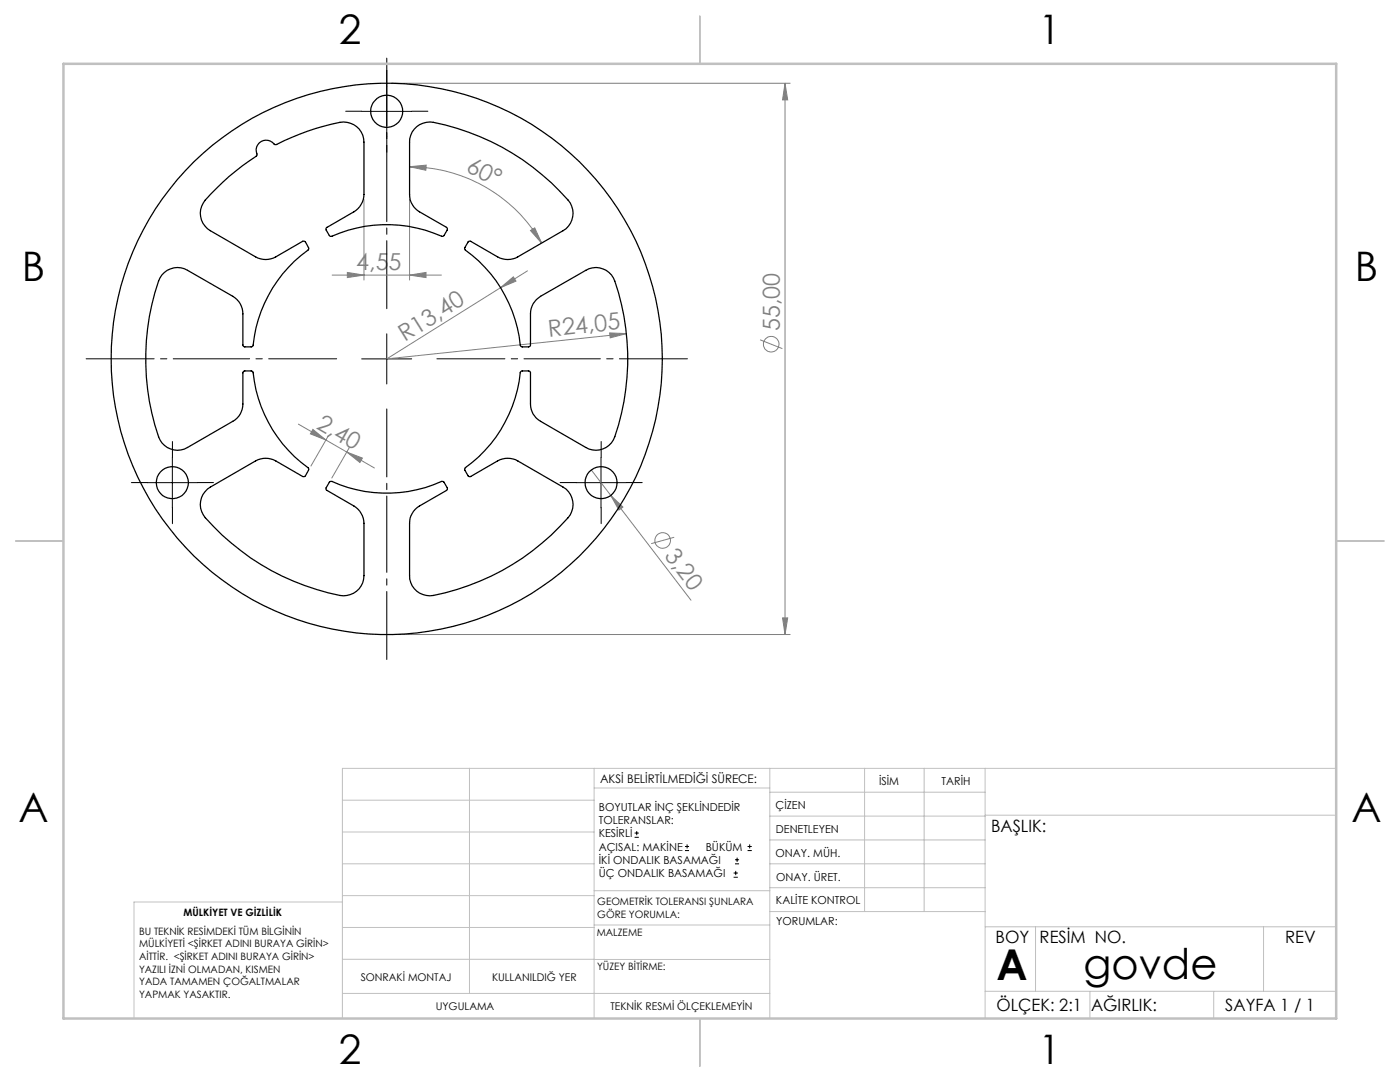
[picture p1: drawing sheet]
<svg xmlns="http://www.w3.org/2000/svg" width="279mm" height="216mm" viewBox="0 0 279 216" stroke-linecap="round" stroke-linejoin="round" font-family="sans-serif">
<g fill="none" stroke="#808080" stroke-width=".2">
<path d="M78.2 16.6h79.5M156.7 16.6l.5 3.3h-1zM156.7 16.6v110M72.6 39.8v16.1M81.7 33.3l3.4-.4-.1 1.1zM81.7 33.3a30.5 30.5 0 0 1 26.4 15.2M81.7 39.8v16.1M66.3 54.9h21.8M69.3 54.4l3.3 .5-3.3 .5zM81.7 54.9l3.3-.5v1zM99.9 57.4l2.5-2.2 .6 .9zM105.3 54l-28.1 17.6 47.8-5"/>
<path d="M105.9 46l.8-.5 1.4 3zM121.7 66.4l3.3 .2-3.2 .8zM151.7 67.8l4.4 1.8M59.5 84.6l15.2 8.8M62.4 85.7l2.7 2.1-3.2-1.2zM65.5 86.9l-3.4 6.1M69.2 90.2l3.1 1.2-.5 .9zM69.7 89.3l-3.5 6.1M118 93.8l3.9 5M121.9 98.8l2.4 2.4-.8 .6zM121.9 98.8l16 21M134.5 107.2l-4.5 1.3"/>
<path d="M78.2 126.6h79.5M156.2 123.3h1l-.5 3.3z"/>
<circle cx="153.9" cy="68.7" r="1.55"/>
<circle cx="132.3" cy="107.9" r="1.55"/>
</g>
<g fill="none" stroke="#000" stroke-width=".2">
<path d="M77.2 17.2v10M72.2 22.2h10M72.2 71.6h10M77.2 66.6v10M29.4 96.3h10M34.4 91.3v10M115 96.3h10M119.9 91.3v10M126.6 167.1h.9M126.6 166.2h.9M127.1 165.8v.9M136.7 169.7h.8"/>
<path d="M136.7 168.9h.8M137.1 168.5v.8M146.4 175h.8M146.4 174.2h.8M146.7 172.4h.8M146.7 171.6h.8M146.8 173.8v.8M147.1 171.1v.9M149.2 169.7h.8M149.2 168.9h.8M149.6 168.5v.8"/>
</g>
<path d="M67.2 71.6h-50M77.2 61.6v-50M87.2 71.6h50M77.2 81.6v50" fill="none" stroke="#000" stroke-width=".2" stroke-dasharray="15.2 1.3 1.3 1.3" stroke-dashoffset="1.7"/>
<path d="M77.2 17.2v-3.2M72.2 22.2h-3.2M77.2 27.2v3.2M82.2 22.2h3.2M29.4 96.3h-3.2M34.4 91.3v-3.2M39.4 96.3h3.2M115 96.3h-3.2M120 91.3v-3.2M125 96.3h3.2M34.4 101.3v3.2M120 101.3v3.2" fill="none" stroke="#000" stroke-width=".2" stroke-dasharray="15.2 1.3 1.3 1.3"/>
<g fill="none" stroke="#c0c0c0" stroke-width=".2">
<path d="M68.3 159.7h50.3M93.7 153.3v44.9M118.6 153.3v49.9M118.6 157.2h35M153.6 153.3v49.9M153.6 158.1h43M172.5 153.3v28.6M184.4 153.3v28.6M196.6 153.3v49.9M266.7 153.3h-198.4v49.9M68.3 178.7h50.3M68.3 172.4h50.3"/>
<path d="M68.3 166h50.3M68.3 180h-41.6v23.2M118.6 177.7h35M153.6 167.6h43M153.6 162.8h43M153.6 172.4h43M153.6 177.1h43M196.6 162.7h70.1M68.3 198.2h85.3M68.3 191.4l85.3 .1M68.3 185.1h50.3M118.6 184.6h35"/>
<path d="M153.6 181.9h43M196.6 197.8h70.1M196.6 184.9h70.1M206.7 184.9v12.9M217.5 197.8v5.4M242.2 197.8v5.4M252.2 184.9v12.9"/>
</g>
<path d="M139.7 3.2v9.5M3.1 107.9h9.6M266.7 107.9h9.5M139.7 203.2v9.6" fill="none" stroke="#c0c0c0" stroke-width=".25"/>
<path d="M12.7 12.7h254v190.5h-254z" fill="none" stroke="#c0c0c0" stroke-width=".5"/>
<g fill="#808080">
<path d="M121.7 66.4l3.3 .2-3.2 .8z"/>
<path d="M99.9 57.4l2.5-2.2 .6 .9z"/>
<path d="M121.9 98.8l2.4 2.4-.8 .6z"/>
<path d="M105.9 46l.8-.5 1.4 3zM81.7 33.3l3.4-.4-.1 1.1z"/>
<path d="M81.7 54.9l3.3-.5v1zM69.3 54.4l3.3 .5-3.3 .5z"/>
<path d="M156.7 16.6l.5 3.3h-1zM156.2 123.3h1l-.5 3.3z"/>
<path d="M62.4 85.7l2.7 2.1-3.2-1.2zM69.2 90.2l3.1 1.2-.5 .9z"/>
</g>
<g fill="none" stroke="#000" stroke-width=".25">
<path d="M51.8 28.5a2.27 2.27 0 0 1 3.1 .4h.2a49.7 49.7 0 0 1 13.4-4.6 4 4 0 0 1 4.1 4.1v10.4l-.1 1-.7 1.4-.8 .8-5.9 3.5v.4l.6 1.1 .3 .2a28 28 0 0 1 22.4 0l.9-1.4-.1-.3-5.5-3.2a4.1 4.1 0 0 1-2-3.5l.1-11.1a4 4 0 0 1 4.7-3.3 48 48 0 0 1 27.3 16.1 4.1 4.1 0 0 1-1.4 5.5l-9.1 5.3-1.5 .5h-1l-1-.3-5.9-3.4-.4 .1-.8 1.3v.2a27.4 27.4 0 0 1 11.2 19.4l.2 .1h1.5l.3-.3v-6.8l.5-1.5 .6-.8 .9-.7 9-5.2a4 4 0 0 1 5.8 2.2 47.3 47.3 0 0 1-.3 31.7 4 4 0 0 1-5.5 1.5l-9-5.2-.9-.7-.6-.8-.5-1.5v-6.8l-.3-.3h-1.5l-.2 .2a27.7 27.7 0 0 1-11.2 19.3v.3l.8 1.2 .4 .1 5.9-3.4 1-.2h1l1.5 .5 9.1 5.2a4 4 0 0 1 1 6.1 47.6 47.6 0 0 1-27.6 15.6 4 4 0 0 1-4.1-4l.1-11a4.1 4.1 0 0 1 1.9-2.9l5.5-3.2 .1-.5-.7-1.1-.3-.1a27.6 27.6 0 0 1-22.3 0l-.2 .1-.7 1.1v.5l5.9 3.4 .8 .8 .7 1.4 .1 1v10.5a4 4 0 0 1-4.8 3.9 47.7 47.7 0 0 1-27.2-16.1 4 4 0 0 1 1.4-5.5l9-5.2 1.5-.5h1.1l.9 .2 6 3.4 .5-.2 .6-1.2v-.2a27.3 27.3 0 0 1-11.2-19.3l-.2-.2h-1.4l-.3 .3-.1 6.8-.2 1.1-.5 .8-1.2 1.1-9.1 5.2a4 4 0 0 1-5.8-2.2 47.9 47.9 0 0 1 .3-31.6 4 4 0 0 1 5.5-1.6l9.1 5.2 1.2 1.1 .5 .9 .2 1 .1 6.8 .3 .3h1.4l.2-.1a27.5 27.5 0 0 1 11.2-19.4v-.2l-.6-1.2-.5-.2-6 3.4-.9 .3h-1.1l-1.5-.5-9-5.3a4 4 0 0 1-1-6.1 57.2 57.2 0 0 1 10.3-8.9v-.3a1.94 1.94 0 0 1 .5-2.2z"/>
<circle cx="77.2" cy="22.2" r="3.2"/>
<circle cx="77.2" cy="71.6" r="55"/>
<circle cx="34.4" cy="96.3" r="3.2"/>
<circle cx="120" cy="96.3" r="3.2"/>
</g>
<g font-size="8.5">
<text x="198.9" y="195.5">A</text>
<text x="216.3" y="195.4">govde</text>
</g>
<g font-size="8.1">
<text x="67.6" y="8.9">2</text>
<text x="207.3" y="8.9">1</text>
<text x="4.4" y="56.1">B</text>
<text x="270.4" y="56.1">B</text>
<text x="3.7" y="164.1">A</text>
<text x="269.7" y="164.1">A</text>
<text x="67.6" y="212.4">2</text>
<text x="207.3" y="212.4">1</text>
</g>
<g font-size="4.7" fill="#808080">
<text x="92.8" y="34.1" transform="rotate(27 92.8 34.1)">60°</text>
<text x="71.1" y="53.8">4,55</text>
<text x="80.8" y="68.3" transform="rotate(-32 80.8 68.3)">R13,40</text>
<text x="109.5" y="67.2" transform="rotate(-6 109.5 67.2)">R24,05</text>
<text x="155.6" y="66.1" transform="rotate(-90 155.6 66.1)">55,00</text>
<text x="63" y="85.4" transform="rotate(30 63 85.4)">2,40</text>
<text x="132.5" y="110.9" transform="rotate(53 132.5 110.9)">3,20</text>
</g>
<g font-size="3.4">
<text x="197.8" y="166">BAŞLIK:</text>
<text x="198.7" y="188.1">BOY</text>
<text x="207.5" y="188.1">RESİM NO.</text>
<text x="256.5" y="188.2">REV</text>
<text x="198.9" y="201.7">ÖLÇEK: 2:1</text>
<text x="217.7" y="201.8">AĞIRLIK:</text>
<text x="244.5" y="201.7">SAYFA 1 / 1</text>
</g>
<text font-size="2.4" x="119.8" y="156.2">AKSİ BELİRTİLMEDİĞİ SÜRECE:</text>
<g font-size="2.2">
<text x="119.5" y="161.8">BOYUTLAR İNÇ ŞEKLİNDEDİR</text>
<text x="154.8" y="161.4">ÇİZEN</text>
<text x="175.4" y="156.6">İSİM</text>
<text x="187.9" y="156.7">TARİH</text>
<text x="119.5" y="164.4">TOLERANSLAR:</text>
<text x="119.5" y="167.1">KESİRLİ</text>
<text x="154.9" y="166.3">DENETLEYEN</text>
<text x="119.5" y="169.7">AÇISAL: MAKİNE</text>
<text x="119.5" y="172.4">İKİ ONDALIK BASAMAĞI</text>
<text x="140.8" y="169.7">BÜKÜM</text>
<text x="154.8" y="171">ONAY. MÜH.</text>
<text x="119.5" y="175">ÜÇ ONDALIK BASAMAĞI</text>
<text x="154.9" y="175.7">ONAY. ÜRET.</text>
<text x="154.9" y="180.4">KALİTE KONTROL</text>
<text x="154.9" y="184.6">YORUMLAR:</text>
</g>
<g font-size="2.1">
<text x="72" y="195.7">SONRAKİ MONTAJ</text>
<text x="98.2" y="195.7">KULLANILDIĞ YER</text>
<text x="87" y="201.5">UYGULAMA</text>
<text x="121.8" y="201.6">TEKNİK RESMİ ÖLÇEKLEMEYİN</text>
</g>
<g font-size="2">
<text x="36.6" y="182.8">MÜLKİYET VE GİZLİLİK</text>
<text x="119.2" y="180.6">GEOMETRİK TOLERANSI ŞUNLARA</text>
<text x="119.2" y="183.1">GÖRE YORUMLA:</text>
<text x="27.8" y="186.5">BU TEKNİK RESİMDEKİ TÜM BİLGİNİN</text>
<text x="27.8" y="189">MÜLKİYETİ &lt;ŞİRKET ADINI BURAYA GİRİN&gt;</text>
<text x="27.8" y="191.6">AİTTİR. &lt;ŞİRKET ADINI BURAYA GİRİN&gt;</text>
<text x="119.1" y="186.7">MALZEME</text>
<text x="27.8" y="194.1">YAZILI İZNİ OLMADAN, KISMEN</text>
<text x="27.8" y="196.6">YADA TAMAMEN ÇOĞALTMALAR</text>
<text x="119.2" y="193.5">YÜZEY BİTİRME:</text>
<text x="27.8" y="199.1">YAPMAK YASAKTIR.</text>
</g>
</svg>
